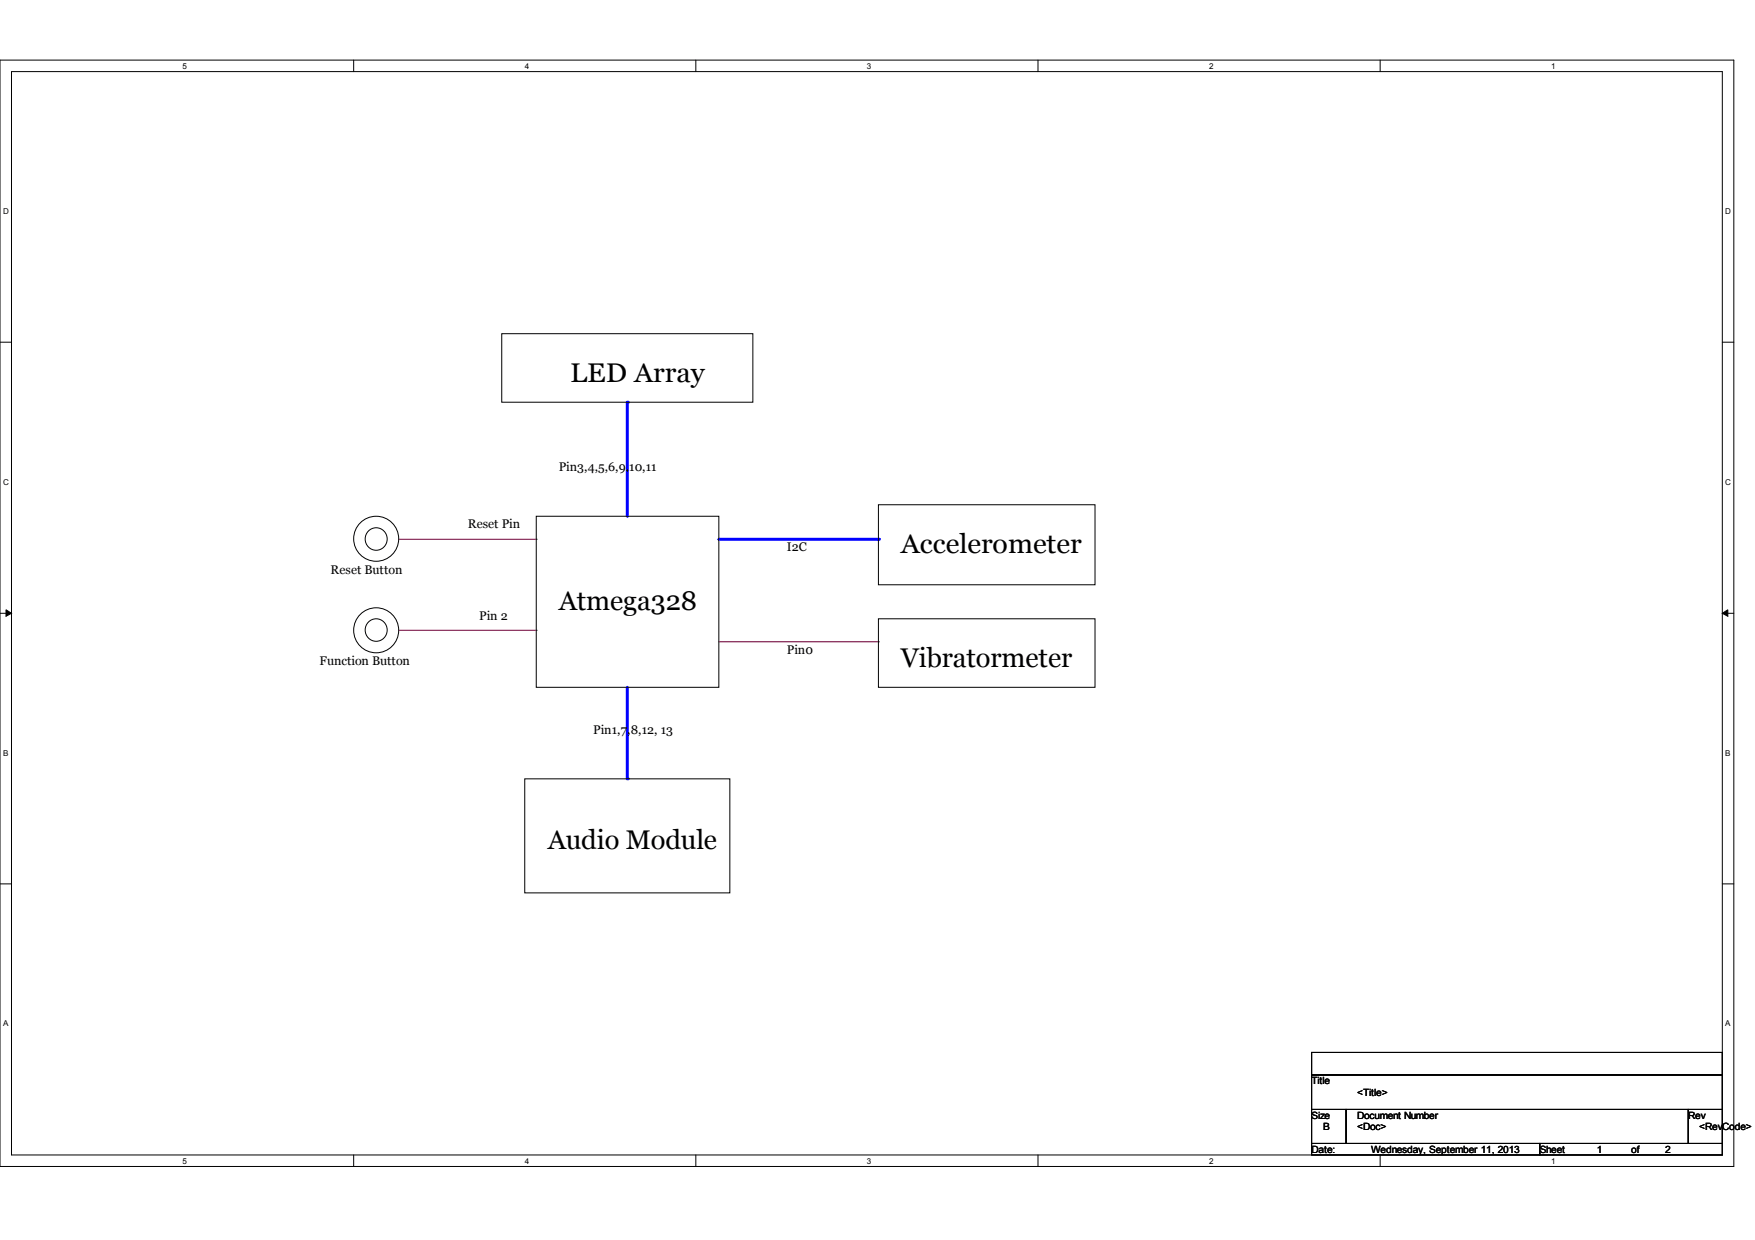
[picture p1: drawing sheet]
<svg xmlns="http://www.w3.org/2000/svg" width="297mm" height="210mm" viewBox="0 0 297 210" stroke-linecap="round" stroke-linejoin="round" font-family="sans-serif">
<path d="M0 10.2h293.5v187.3h-293.5zM1.9 12.1h289.6v183.4h-289.6z" fill="none" stroke="#000" stroke-width=".17"/>
<g fill="#fff">
<path d="M30.9 10.4h.7v1.5h-.7z"/>
<path d="M30.9 195.8h.7v1.4h-.7z"/>
</g>
<path d="M59.9 10.2v1.9M59.9 195.5v2" fill="none" stroke="#000" stroke-width=".17"/>
<g fill="#fff">
<path d="M88.8 10.4h.7v1.5h-.7z"/>
<path d="M88.8 195.8h.7v1.4h-.7z"/>
</g>
<path d="M117.8 10.2v1.9M117.8 195.5v2" fill="none" stroke="#000" stroke-width=".17"/>
<g fill="#fff">
<path d="M146.7 10.4h.7v1.5h-.7z"/>
<path d="M146.7 195.8h.7v1.4h-.7z"/>
</g>
<path d="M175.7 10.2v1.9M175.7 195.5v2" fill="none" stroke="#000" stroke-width=".17"/>
<g fill="#fff">
<path d="M204.6 10.4h.7v1.5h-.7z"/>
<path d="M204.6 195.8h.7v1.4h-.7z"/>
</g>
<path d="M233.6 10.2v1.9M233.6 195.5v2" fill="none" stroke="#000" stroke-width=".17"/>
<g fill="#fff">
<path d="M262.6 10.4h.6v1.5h-.6z"/>
<path d="M262.6 195.8h.6v1.4h-.6z"/>
<path d="M.5 35h.9v1.4h-.9z"/>
<path d="M292 35h.9v1.4h-.9z"/>
<path d="M.5 80.8h.9v1.4h-.9z"/>
<path d="M292 80.8h.9v1.4h-.9z"/>
</g>
<path d="M0 57.9h1.9M291.5 57.9h2" fill="none" stroke="#000" stroke-width=".17"/>
<g fill="#fff">
<path d="M.5 126.7h.9v1.4h-.9z"/>
<path d="M292 126.7h.9v1.4h-.9z"/>
</g>
<path d="M0 103.8h1.9M291.5 103.8h2" fill="none" stroke="#000" stroke-width=".17"/>
<path d="M1 103.2l.9 .6-.9 .5zM291.5 103.8l.9-.6v1.1z" fill="#000" stroke="#000" stroke-width=".17"/>
<g fill="#fff">
<path d="M.5 172.5h.9v1.4h-.9z"/>
<path d="M292 172.5h.9v1.4h-.9z"/>
</g>
<path d="M0 149.6h1.9M291.5 149.6h2" fill="none" stroke="#000" stroke-width=".17"/>
<path d="M67.6 91.3h23.2M90.8 91.3h.1M67.6 106.7h23.2M90.8 106.7h.1" fill="none" stroke="#800040" stroke-width=".17"/>
<path d="M106.2 68.1v19.3" fill="none" stroke="#00f" stroke-width=".51"/>
<circle cx="106.2" cy="68.1" r=".25" fill="#00f"/>
<path d="M121.7 91.3h27" fill="none" stroke="#00f" stroke-width=".51"/>
<circle cx="148.7" cy="91.3" r=".25" fill="#00f"/>
<path d="M121.7 108.6h27M148.7 108.6h.1" fill="none" stroke="#800040" stroke-width=".17"/>
<path d="M106.2 116.3v15.5" fill="none" stroke="#00f" stroke-width=".51"/>
<circle cx="106.2" cy="131.8" r=".25" fill="#00f"/>
<g fill="none" stroke="#000" stroke-width=".17">
<path d="M84.9 56.5h42.5v11.6h-42.5zM90.8 87.4h30.9v28.9h-30.9zM148.7 85.4h36.6v13.6h-36.6zM148.7 104.7h36.6v11.6h-36.6zM88.8 131.8h34.7v19.3h-34.7zM222 178.2h69.5v3.8h-69.5zM222 182h69.5v5.8h-69.5zM222 187.8h5.8v5.8h-5.8zM222 193.6h38.6v1.9h-38.6zM227.8 187.8h58v5.8h-58zM260.6 193.6h30.9v1.9h-30.9zM285.8 187.8h5.7v5.8h-5.7z"/>
<circle cx="63.6" cy="91.2" r="1.88"/>
<circle cx="63.7" cy="91.2" r="3.8"/>
<circle cx="63.6" cy="106.7" r="1.88"/>
<circle cx="63.7" cy="106.7" r="3.8"/>
</g>
<g font-size="4.6">
<text x="96.5" y="64.6">LED Array</text>
<text x="152.5" y="93.6">Accelerometer</text>
<text x="94.6" y="103.2">Atmega328</text>
<text x="152.5" y="112.9">Vibratormeter</text>
<text x="92.7" y="143.8">Audio Module</text>
</g>
<g font-size="2.1">
<text x="94.6" y="79.8">Pin3,4,5,6,9,10,11</text>
<text x="79.2" y="89.4">Reset Pin</text>
<text x="133.2" y="93.3">I2C</text>
<text x="56" y="97.1">Reset Button</text>
<text x="81.1" y="104.9">Pin 2</text>
<text x="54.1" y="112.6">Function Button</text>
<text x="133.2" y="110.7">Pin0</text>
<text x="100.4" y="124.2">Pin1,7,8,12, 13</text>
</g>
<g font-size="1.7">
<text x="222" y="183.6">Title</text>
<text x="229.7" y="185.5">&lt;Title&gt;</text>
<text x="222" y="189.4">Size</text>
<text x="223.9" y="191.4">B</text>
<text x="229.7" y="189.4">Document Number</text>
<text x="229.7" y="191.4">&lt;Doc&gt;</text>
<text x="285.8" y="189.4">Rev</text>
<text x="287.6" y="191.4">&lt;RevCode&gt;</text>
<text x="222" y="195.2">Date:</text>
<text x="232.1" y="195.2">Wednesday, September 11, 2013</text>
<text x="260.6" y="195.2">Sheet</text>
<text x="270.3" y="195.2">1</text>
<text x="276.1" y="195.2">of</text>
<text x="281.9" y="195.2">2</text>
</g>
<g font-size="1.4">
<text x="30.9" y="11.7">5</text>
<text x="88.8" y="11.7">4</text>
<text x="146.7" y="11.7">3</text>
<text x="204.6" y="11.7">2</text>
<text x="262.6" y="11.7">1</text>
<text x=".5" y="36.3">D</text>
<text x="292" y="36.3">D</text>
<text x=".5" y="82.1">C</text>
<text x="292" y="82.1">C</text>
<text x=".5" y="127.9">B</text>
<text x="292" y="127.9">B</text>
<text x=".5" y="173.8">A</text>
<text x="292" y="173.8">A</text>
<text x="30.9" y="197">5</text>
<text x="88.8" y="197">4</text>
<text x="146.7" y="197">3</text>
<text x="204.6" y="197">2</text>
<text x="262.6" y="197">1</text>
</g>
</svg>
